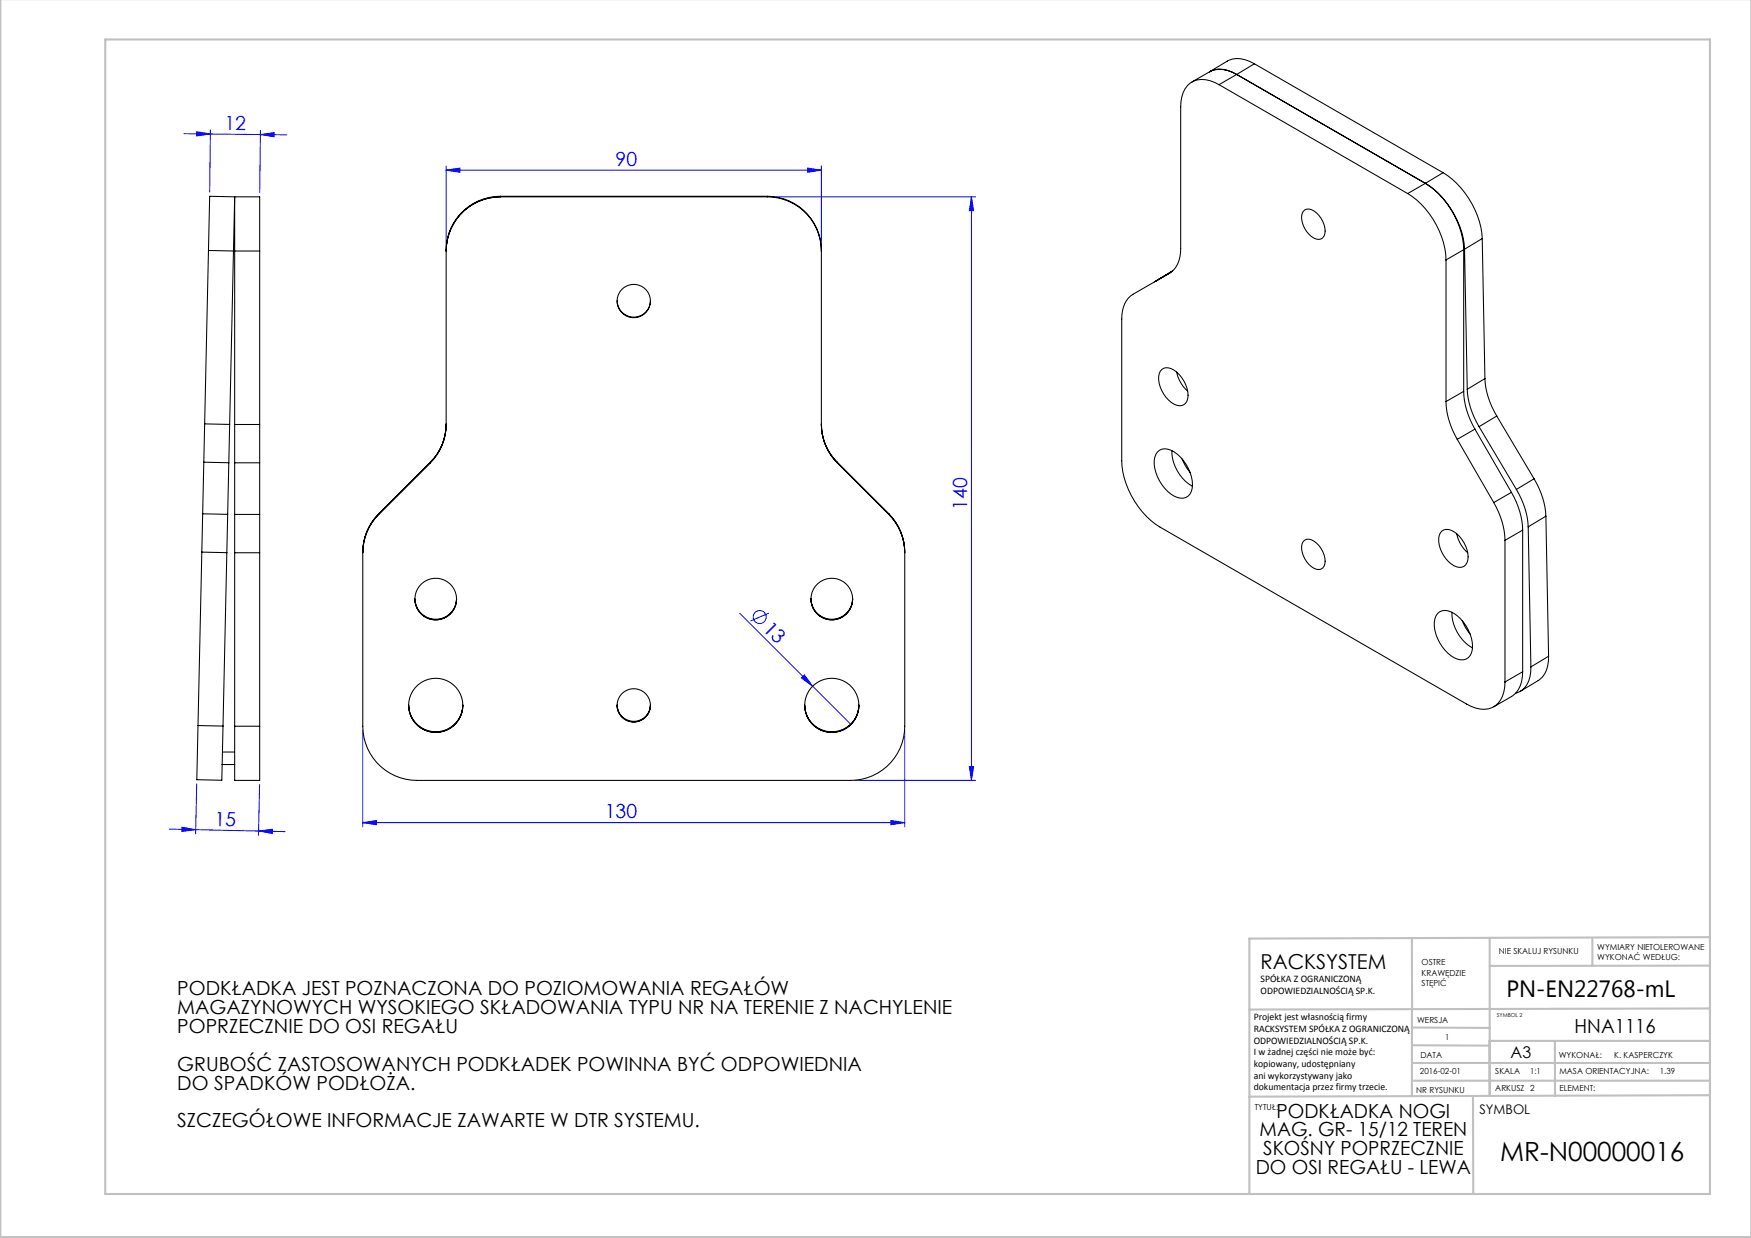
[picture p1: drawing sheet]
<svg xmlns="http://www.w3.org/2000/svg" width="420mm" height="297mm" viewBox="0 0 420 297" stroke-linecap="round" stroke-linejoin="round" font-family="sans-serif">
<g fill="none" stroke="#00f" stroke-width=".24">
<path d="M44.1 32.1l24.7 .3M47.2 31.6l3.3 .5-3.4 .5zM50.5 31.1l-.2 15M62.5 32.3l3.3-.5-.1 1zM62.5 31.3l-.2 14.9M107 39.8v19.4M197 39.8v19.4M107 40.8l3.3-.5v1zM107 40.8h90M185 47.2h49M193.7 40.3l3.3 .5-3.3 .5zM233 47.2l.5 3.3h-1z"/>
<path d="M233 47.2v140M177.4 147.2l17.5 17.4M184.4 147.1l-4.4 1.9M87 175.2v23.2M192.2 162.7l.7-.8 2 2.7zM194.9 164.6l9.2 9.2M217 175.2v23.2M40.6 198.9l6.3 .1M43.7 198.5l3.2 .5-3.3 .5zM46.9 199l21.5 .5M47.2 188.1l-.3 11.9M62 199.4l3.3-.5v1.1z"/>
<path d="M62.3 188.2l-.3 12.2M87 197.4l3.3-.6v1.1zM87 197.4h130M205 187.2h29M213.7 196.8l3.3 .6-3.3 .5zM232.5 183.9h1l-.5 3.3z"/>
<circle cx="182.2" cy="148" r="1.56"/>
</g>
<g fill="none" stroke="#c0c0c0" stroke-width=".5">
<path d="M.1 -.1v296.9h419.9M25.2 9.5h385v276.9h-385zM338.7 225.2v37.8M357.3 225v37.9v-13.2M382 225.4v6.3M410.1 224.8l-110.4 .4v61.2M410.1 231.7h-52.8M338.7 259.3h71.5M338.7 255h71.5M338.7 250.8l18.6 .1M338.7 246.5l18.6 .1M357.3 249.7h52.9"/>
<path d="M373 249.7v13.2M410.1 241.9l-110.4 .3M353.3 262.9l.1 23.5M410.2 262.7l-110.5 .4"/>
</g>
<g fill="#00f">
<path d="M192.2 162.7l.7-.8 2 2.7z"/>
<path d="M62 199.4l3.3-.5v1.1zM43.7 198.5l3.2 .5-3.3 .5z"/>
<path d="M87 197.4l3.3-.6v1.1zM213.7 196.8l3.3 .6-3.3 .5z"/>
<path d="M107 40.8l3.3-.5v1zM193.7 40.3l3.3 .5-3.3 .5z"/>
<path d="M233 47.2l.5 3.3h-1zM232.5 183.9h1l-.5 3.3z"/>
<path d="M47.2 31.6l3.3 .5-3.4 .5zM62.5 32.3l3.3-.5-.1 1z"/>
</g>
<g fill="none" stroke="#000" stroke-width=".25">
<path d="M290.1 17.2a6.2 6.2 0 0 1 6.5 .7M290.1 17.2l-4.2 2.5M296.6 17.9l-4.2 2.4M296.6 17.9l45.3 26.1M300.9 15.3a6.5 6.5 0 0 0-6.5-.6l-4.3 2.5M300.9 15.3l-4.3 2.6M300.9 15.3l45.2 26.1M292.4 20.3a6.4 6.4 0 0 0-6.9-.4 6.8 6.8 0 0 0-2.3 5.7v34a6.5 6.5 0 0 1-2.7 6l-8.7 5a6.5 6.5 0 0 0-2.7 6v33.9a20.3 20.3 0 0 0 9.2 16l73.5 42.4a6.4 6.4 0 0 0 6.9 .4 6.8 6.8 0 0 0 2.3-5.7M292.4 20.3l45.3 26.1M56.3 47.2h6v13M56.3 47.2v13M56.3 47.2l-6-.1-.3 13"/>
<path d="M56.3 47.2l-.3 13M120 47.2a13 13 0 0 0-13 13 13 13 0 0 1 12.9-13M120 47.1a13 13 0 0 0-13 13v41.7M120 47.2h64M120 47.1v.1M120 47.1h64M184 47.2a13 13 0 0 1 13 13M184 47.1a13 13 0 0 1 13 13v41.7M184 47.1v.1M312.6 50.7a2.11 2.11 0 0 1 3.2 .4 5.4 5.4 0 0 1 1.8 5.5 1.87 1.87 0 0 1-3 .1 5.8 5.8 0 0 1-2.3-5.5zM337.7 46.4a20.3 20.3 0 0 1 9.1 16M341.9 44a20.3 20.3 0 0 1 9.2 15.9"/>
<path d="M341.9 44a20.7 20.7 0 0 1 9.4 15.8M341.9 44l-4.2 2.4M346.1 41.4a20.7 20.7 0 0 1 9.4 15.8M346.1 41.4l-4.2 2.6M351.1 59.9l-4.3 2.5M351.1 59.9v34M351.3 59.8l.6 33.6M355.5 57.2l-4.2 2.6M355.5 57.2l.7 33.6M50 60.1l6 .1M50 60.1l-.9 41.6M56 60.2l-.9 41.6"/>
<path d="M56.3 60.2v41.6M56.3 60.2h6M62.3 60.2v41.6M148 72.2a4 4 0 0 0 4 3.9 4 4 0 0 0 4-3.9M280.8 65.4l-3.9 2.2M281.3 65l-4.2 2.5M346.8 62.4v33.9M278.7 88.7a2.78 2.78 0 0 1 3.6 .6 7.1 7.1 0 0 1 2.4 6.9 2.04 2.04 0 0 1-3.1 .8 7.3 7.3 0 0 1-3.6-7.3zM282.2 89.3l.1 .2a8.2 8.2 0 0 0 2.6 4.3M346.8 96.3a18.8 18.8 0 0 0 2.7 9.1M351.1 93.9a18.8 18.8 0 0 0 2.7 9M351.1 93.9l-4.3 2.4"/>
<path d="M351.9 93.4a19 19 0 0 0 2.9 9M356.2 90.8a19 19 0 0 0 2.8 9M356.2 90.8l-4.3 2.6M359 99.8l-4.2 2.6M359 99.8l9 15.1M48.9 110.9l-.3 12.4M48.9 110.9l6 .1M49.1 101.7l-.2 9.2M49.1 101.7l6 .1M54.9 111l-.3 12.4M55.1 101.8l-.2 9.2M56.3 101.8v9.2"/>
<path d="M56.3 111v12.4M56.3 111h6M56.3 101.8h6M62.3 101.8v9.2M62.3 111v12.4M103.2 111l-12.4 12.4M103.2 110.9v.1M103.2 110.9l-12.4 12.4M107 101.8a13 13 0 0 1-3.8 9.2M107 101.7a13 13 0 0 1-3.8 9.2M197 101.8a13 13 0 0 0 3.8 9.2l12.4 12.4M197 101.8a13 13 0 0 0 3.8 9.2"/>
<path d="M197 101.7a13 13 0 0 0 3.8 9.2M200.8 111l12.4 12.4M200.8 110.9v.1M200.8 110.9l12.4 12.4M277.6 108.4a3 3 0 0 1 4 0 9.9 9.9 0 0 1 4.4 8.7 2.67 2.67 0 0 1-4.4 1.9 9.7 9.7 0 0 1-4.6-9.3zM281.1 108.1a10 10 0 0 0 4.9 8.5M283.6 110.1l.7 1.6 1.2 1.7M349.5 105.4l8.8 15.2M353.8 102.9l-4.3 2.5M353.8 102.9l8.7 15.2M354.8 102.4l8.9 15M362.5 118.1a18.8 18.8 0 0 1 2.7 9.1"/>
<path d="M362.5 118.1l-4.2 2.5M363.7 117.4a19 19 0 0 1 2.9 9M368 114.9a19 19 0 0 1 2.8 8.9M368 114.9l-4.3 2.5M48.4 132.5l6 .1M48.4 132.5l-.9 41.6M48.6 123.3l-.2 9.2M48.6 123.3l6 .1M54.4 132.6l-.9 41.6M54.6 123.4l-.2 9.2M56.3 123.4v9.2M56.3 132.6h6"/>
<path d="M56.3 132.6v41.6M56.3 123.4h6M62.3 123.4v9.2M62.3 132.6v41.6M90.8 123.4a13 13 0 0 0-3.8 9.2v41.6a13 13 0 0 0 13 13h104a13 13 0 0 0 13-13v-41.6a13 13 0 0 0-3.8-9.2M90.8 123.3a13 13 0 0 0-3.8 9.2M90.8 123.3v.1M213.2 123.3a13 13 0 0 1 3.8 9.2M213.2 123.3v.1M312.6 129.9a2.11 2.11 0 0 1 3.2 .4 5.4 5.4 0 0 1 1.8 5.5 1.87 1.87 0 0 1-3 .1 5.8 5.8 0 0 1-2.3-5.5zM345.8 127.4a2.78 2.78 0 0 1 3.6 .7 7.1 7.1 0 0 1 2.5 6.9 2.04 2.04 0 0 1-3.1 .7 7.3 7.3 0 0 1-3.6-7.3zM349.4 128l.1 .3a8.2 8.2 0 0 0 2.6 4.3"/>
<path d="M358.3 120.6a18.8 18.8 0 0 1 2.7 9M361 129.6v34M365.2 127.2l-4.2 2.4M365.2 127.2v34M366.6 126.4l.6 33.6M370.8 123.8l-4.2 2.6M370.8 123.8l.6 33.6M99.5 143.6a5 5 0 0 0 5 5 5 5 0 0 0 5-5M109.5 143.8a5 5 0 0 1-5 4.9 5 5 0 0 1-5-4.9M194.5 143.7a5 5 0 0 0 5 5 5 5 0 0 0 5-5M194.5 143.6a5 5 0 0 0 5 5 5 5 0 0 0 5-5M344.8 147.2a3 3 0 0 1 4 0 9.9 9.9 0 0 1 4.3 8.7 2.67 2.67 0 0 1-4.3 1.9 9.7 9.7 0 0 1-4.6-9.3z"/>
<path d="M348.3 146.9a10 10 0 0 0 4.9 8.5M350.7 148.9l.8 1.6 1.1 1.6M367.2 160a6.2 6.2 0 0 1-2.9 6.1l-.7 .2M371.4 157.4a6.4 6.4 0 0 1-2.4 5.9l-4.3 2.5M371.4 157.4l-4.2 2.6M47.5 174.1l-.3 13 6 .1 .3-13M47.5 174.1l6 .1M56.3 174.2v9.2M56.3 174.2h6M62.3 174.2v13h-6v-3.8M98 169.2a6.5 6.5 0 0 0 6.5 6.5 6.5 6.5 0 0 0 6.5-6.5M98 169.1a6.5 6.5 0 0 0 6.5 6.5 6.5 6.5 0 0 0 6.5-6.5"/>
<path d="M148 169.2a4 4 0 0 0 4 4 4 4 0 0 0 4-4M148 169.1a4 4 0 0 0 4 4 4 4 0 0 0 4-4M193 169.2a6.5 6.5 0 0 0 6.5 6.5 6.5 6.5 0 0 0 6.5-6.5M193 169.1a6.5 6.5 0 0 0 6.5 6.5 6.5 6.5 0 0 0 6.5-6.5M365.2 161.2a6.6 6.6 0 0 1-2.7 5.9l-4.2 2.5M365.2 161.2l-4.2 2.4M53.3 183.4h3M53.4 180.4h2.9"/>
<circle cx="152" cy="72.2" r="4"/>
<circle cx="104.5" cy="143.7" r="5"/>
<circle cx="199.5" cy="143.7" r="5"/>
<circle cx="104.5" cy="169.2" r="6.5"/>
<circle cx="152" cy="169.2" r="4"/>
<circle cx="199.5" cy="169.2" r="6.5"/>
</g>
<text font-size="6.3" x="359.8" y="278.5">MR-N00000016</text>
<text font-size="5.6" x="361.3" y="239.1">PN-EN22768-mL</text>
<text font-size="4.9" x="302.4" y="232.4">RACKSYSTEM</text>
<g font-size="4.7" fill="#00f">
<text x="53.8" y="31.2" transform="rotate(1 53.8 31.2)">12</text>
<text x="147.6" y="39.8">90</text>
<text x="232" y="122.3" transform="rotate(-90 232 122.3)">140</text>
<text x="182.8" y="151.1" transform="rotate(45 182.8 151.1)">13</text>
<text x="145.1" y="196.3">130</text>
<text x="51.5" y="198.1" transform="rotate(1 51.5 198.1)">15</text>
</g>
<g font-size="4.7">
<text x="42.5" y="238.8">PODKŁADKA JEST POZNACZONA DO POZIOMOWANIA REGAŁÓW</text>
<text x="42.5" y="243.3">MAGAZYNOWYCH WYSOKIEGO SKŁADOWANIA TYPU NR NA TERENIE Z NACHYLENIE</text>
<text x="42.5" y="247.8">POPRZECZNIE DO OSI REGAŁU</text>
<text x="377.7" y="247.8">HNA1116</text>
<text x="42.5" y="256.9">GRUBOŚĆ ZASTOSOWANYCH PODKŁADEK POWINNA BYĆ ODPOWIEDNIA</text>
<text x="42.5" y="261.4">DO SPADKÓW PODŁOŻA.</text>
<text x="306.2" y="268.1">PODKŁADKA NOGI</text>
<text x="42.5" y="270.4">SZCZEGÓŁOWE INFORMACJE ZAWARTE W DTR SYSTEMU.</text>
<text x="302.1" y="272.6">MAG. GR- 15/12 TEREN</text>
<text x="301.2" y="281.6">DO OSI REGAŁU - LEWA</text>
<text x="303" y="277.1">SKOŚNY POPRZECZNIE</text>
</g>
<text font-size="3.9" x="362.3" y="253.8">A3</text>
<text font-size="3.2" x="354.9" y="267.2">SYMBOL</text>
<g font-size="2.4">
<text x="302.4" y="235.6">SPÓŁKA Z OGRANICZONĄ</text>
<text x="302.4" y="238.4">ODPOWIEDZIALNOŚCIĄ SP.K.</text>
<text x="300.7" y="244.7">Projekt jest własnością firmy</text>
<text x="300.7" y="247.5">RACKSYSTEM SPÓŁKA Z OGRANICZONĄ</text>
<text x="300.7" y="250.3">ODPOWIEDZIALNOŚCIĄ SP.K.</text>
<text x="300.7" y="253.1">I w żadnej części nie może być:</text>
<text x="300.7" y="256">kopiowany, udostępniany</text>
<text x="300.7" y="258.8">ani wykorzystywany jako</text>
<text x="300.7" y="261.6">dokumentacja przez firmy trzecie.</text>
</g>
<g font-size="2">
<text x="383.1" y="227.9">WYMIARY NIETOLEROWANE</text>
<text x="341" y="231.6">OSTRE</text>
<text x="359.5" y="228.9">NIE SKALUJ RYSUNKU</text>
<text x="383.1" y="230.4">WYKONAĆ WEDŁUG:</text>
<text x="341" y="234.1">KRAWĘDZIE</text>
<text x="341" y="236.6">STĘPIĆ</text>
<text x="339.9" y="245.4">WERSJA</text>
<text x="346.6" y="249.5">1</text>
<text x="340.6" y="257.7">2016-02-01</text>
<text x="340.7" y="253.8">DATA</text>
<text x="358.7" y="257.7">SKALA</text>
<text x="367" y="257.7">1:1</text>
<text x="373.9" y="253.8">WYKONAŁ:</text>
<text x="374.1" y="257.7">MASA ORIENTACYJNA:</text>
<text x="387.2" y="253.8">K. KASPERCZYK</text>
<text x="398.1" y="257.7">1.39</text>
<text x="339.7" y="262.3">NR RYSUNKU</text>
<text x="358.7" y="261.7">ARKUSZ 2</text>
<text x="374.1" y="261.7">ELEMENT:</text>
<text x="301" y="266.4">TYTUŁ:</text>
</g>
<text font-size="1.3" x="359" y="244">SYMBOL 2</text>
</svg>
